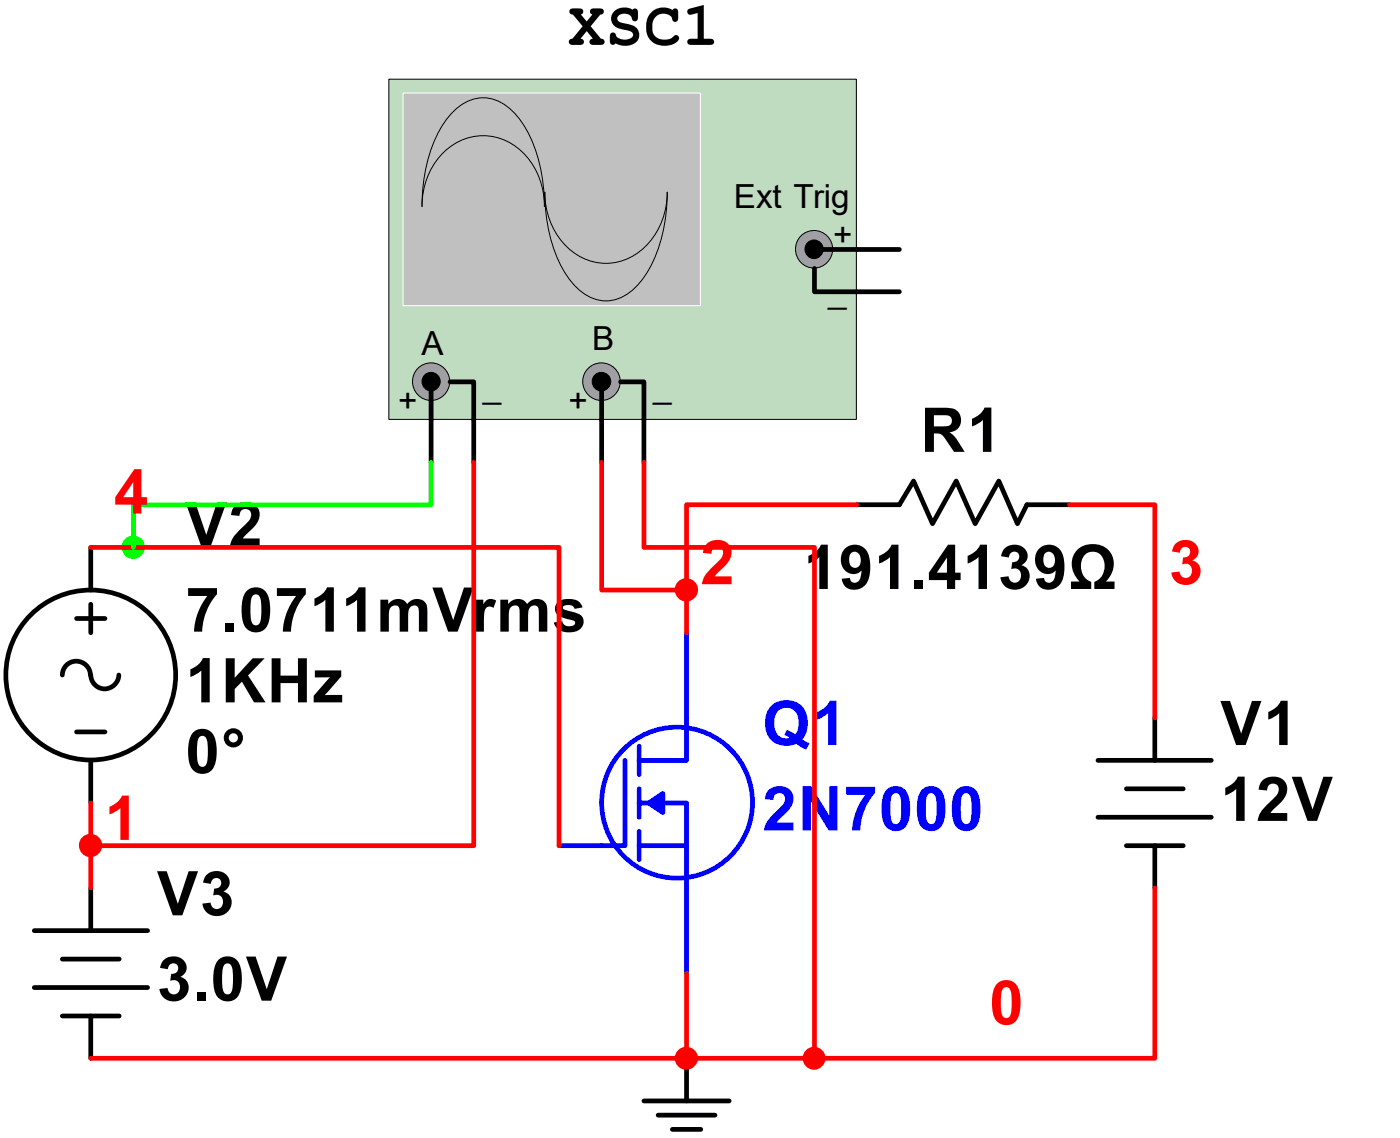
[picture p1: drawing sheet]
<svg xmlns="http://www.w3.org/2000/svg" width="81mm" height="66mm" viewBox="0 0 81 66" stroke-linecap="round" stroke-linejoin="round" font-family="sans-serif">
<g fill="none" stroke="#00f" stroke-width=".27">
<path d="M36.3 44.1v5h-1.4M37.1 49.1h2.8v2.4M37.1 46.6h2.8v2.5M37.1 43.3v1.7M37.1 45.8v1.6M37.1 48.3v1.6M39.9 41.7v2.4h-2.8"/>
<circle cx="39.3" cy="46.6" r="4.4"/>
</g>
<path d="M37.7 46.6l.8-.5v1.1z" fill-rule="evenodd" fill="#00f" stroke="#00f" stroke-width=".27"/>
<path d="M39.9 36.7v5" fill="none" stroke="#00f" stroke-width=".27"/>
<path d="M32.5 49.1h2.4" fill="none" stroke="#00f" stroke-width=".27"/>
<path d="M39.9 51.5v5" fill="none" stroke="#00f" stroke-width=".27"/>
<g fill="none" stroke="#000" stroke-width=".27">
<path d="M3.6 39.2a.81 .81 0 0 1 .8-.8 .81 .81 0 0 1 .9 .8M4.4 35.9h1.7M5.3 39.2a.81 .81 0 0 0 .8 .8 .81 .81 0 0 0 .8-.8M5.3 31.8v2.5M5.3 35.1v1.6M49.8 29.3h2.4l.9-1.4 1.1 2.5 1.3-2.5 1.1 2.5 1.4-2.5 1.1 2.5 .5-1.1h2.5M2 54h6.6M2 57.3h6.6M3.6 55.7h3.3M3.6 59h3.3M4.4 42.5h1.7M5.3 44.1v2.5"/>
<path d="M5.3 51.5v2.5M5.3 59v2.4M63.8 44.1h6.6M63.8 47.4h6.6M65.4 45.8h3.3M65.4 49.1h3.3M67.1 41.7v2.4M67.1 49.1v2.4M37.4 63.9h5M38.2 64.7h3.3M39.1 65.6h1.6M39.9 61.4v2.5"/>
<circle cx="5.3" cy="39.2" r="4.9"/>
</g>
<circle cx="39.9" cy="61.4" r=".54" fill="#f00" stroke="#f00" stroke-width=".27"/>
<path d="M62.1 29.3h5v12.4M39.9 56.5v4.9h-34.6" fill="none" stroke="#f00" stroke-width=".27"/>
<path d="M22.6 4.6h27.1v19.7h-27.1z" fill="#c0dcc0"/>
<path d="M22.6 4.6h27.1v19.7h-27.1z" fill="none" stroke="#000" stroke-width=".06"/>
<path d="M23.4 5.4h17.3v12.3h-17.3z" fill="#c0c0c0"/>
<path d="M23.4 5.4h17.3v12.3h-17.3z" fill="none" stroke="#fff" stroke-width=".06"/>
<path d="M26.3 6.5a2.3 2.3 0 0 1 3.6 0 8.1 8.1 0 0 1 1.7 5.5 3.9 3.9 0 0 0-3.5-4.1 3.8 3.8 0 0 0-3.6 4.1 8.1 8.1 0 0 1 1.8-5.5zM31.6 11.2a3.9 3.9 0 0 0 3.6 4.1 3.9 3.9 0 0 0 3.6-4.1 8.1 8.1 0 0 1-1.8 5.4 2.29 2.29 0 0 1-3.6 0 8.1 8.1 0 0 1-1.8-5.4z" fill="none" stroke="#000" stroke-width=".06"/>
<g fill="#a0a0a4" stroke="#000" stroke-width=".06">
<circle cx="34.9" cy="22.2" r="1.09"/>
<circle cx="25" cy="22.1" r="1.09"/>
<circle cx="47.3" cy="14.5" r="1.09"/>
</g>
<path d="M47.3 15.6v1.3h4.9M47.6 14.5h4.6M25 22.7v4.1M26.1 22.2h1.4v4.6M34.9 22.2v4.6M36 22.2h1.4v4.6" fill="none" stroke="#000" stroke-width=".27"/>
<g fill="#000" stroke="#000" stroke-width=".06">
<circle cx="47.3" cy="14.5" r=".53"/>
<circle cx="25" cy="22.2" r=".53"/>
<circle cx="34.9" cy="22.2" r=".54"/>
</g>
<g fill="#f00" stroke="#f00" stroke-width=".27">
<circle cx="5.3" cy="49.1" r=".54"/>
<circle cx="39.9" cy="34.2" r=".54"/>
<circle cx="47.3" cy="61.4" r=".53"/>
</g>
<path d="M5.3 31.8h27.2v17.3M27.5 26.8v22.3h-22.2M34.9 26.8v7.5h5M37.4 26.8v5h9.9v29.6M49.8 29.3h-9.9v7.4M5.3 46.6v4.9M67.1 51.5v9.9h-27.2" fill="none" stroke="#f00" stroke-width=".27"/>
<circle cx="7.7" cy="31.8" r=".54" fill="#0f0" stroke="#0f0" stroke-width=".27"/>
<path d="M25 26.8v2.5h-17.3v2.5" fill="none" stroke="#0f0" stroke-width=".27"/>
<g font-size="3.6">
<text x="33" y="2.6">XSC1</text>
<text x="53.5" y="26.2">R1</text>
<text x="10.8" y="31.7">V2</text>
<text x="46.7" y="34.2">191.4139Ω</text>
<text x="10.8" y="36.7">7.0711mVrms</text>
<text x="10.8" y="40.8">1KHz</text>
<text x="10.8" y="44.9">0°</text>
<text x="70.9" y="43.2">V1</text>
<text x="70.9" y="47.6">12V</text>
<text x="9.1" y="53.1">V3</text>
<text x="9.1" y="58.1">3.0V</text>
</g>
<g font-size="3.6" fill="#f00">
<text x="6.6" y="29.8">4</text>
<text x="40.7" y="33.9">2</text>
<text x="67.9" y="33.9">3</text>
<text x="6.1" y="48.8">1</text>
<text x="57.5" y="59.5">0</text>
</g>
<g font-size="3.6" fill="#00f">
<text x="44.3" y="43.2">Q1</text>
<text x="44.3" y="48.2">2N7000</text>
</g>
<g font-size="1.9">
<text x="42.6" y="12.1">Ext Trig</text>
<text x="48.1" y="17.6">_</text>
<text x="48.4" y="14.3">+</text>
<text x="23.1" y="23.9">+</text>
<text x="24.5" y="20.6">A</text>
<text x="28" y="23.1">_</text>
<text x="33" y="23.9">+</text>
<text x="34.4" y="20.3">B</text>
<text x="37.9" y="23.1">_</text>
</g>
</svg>
